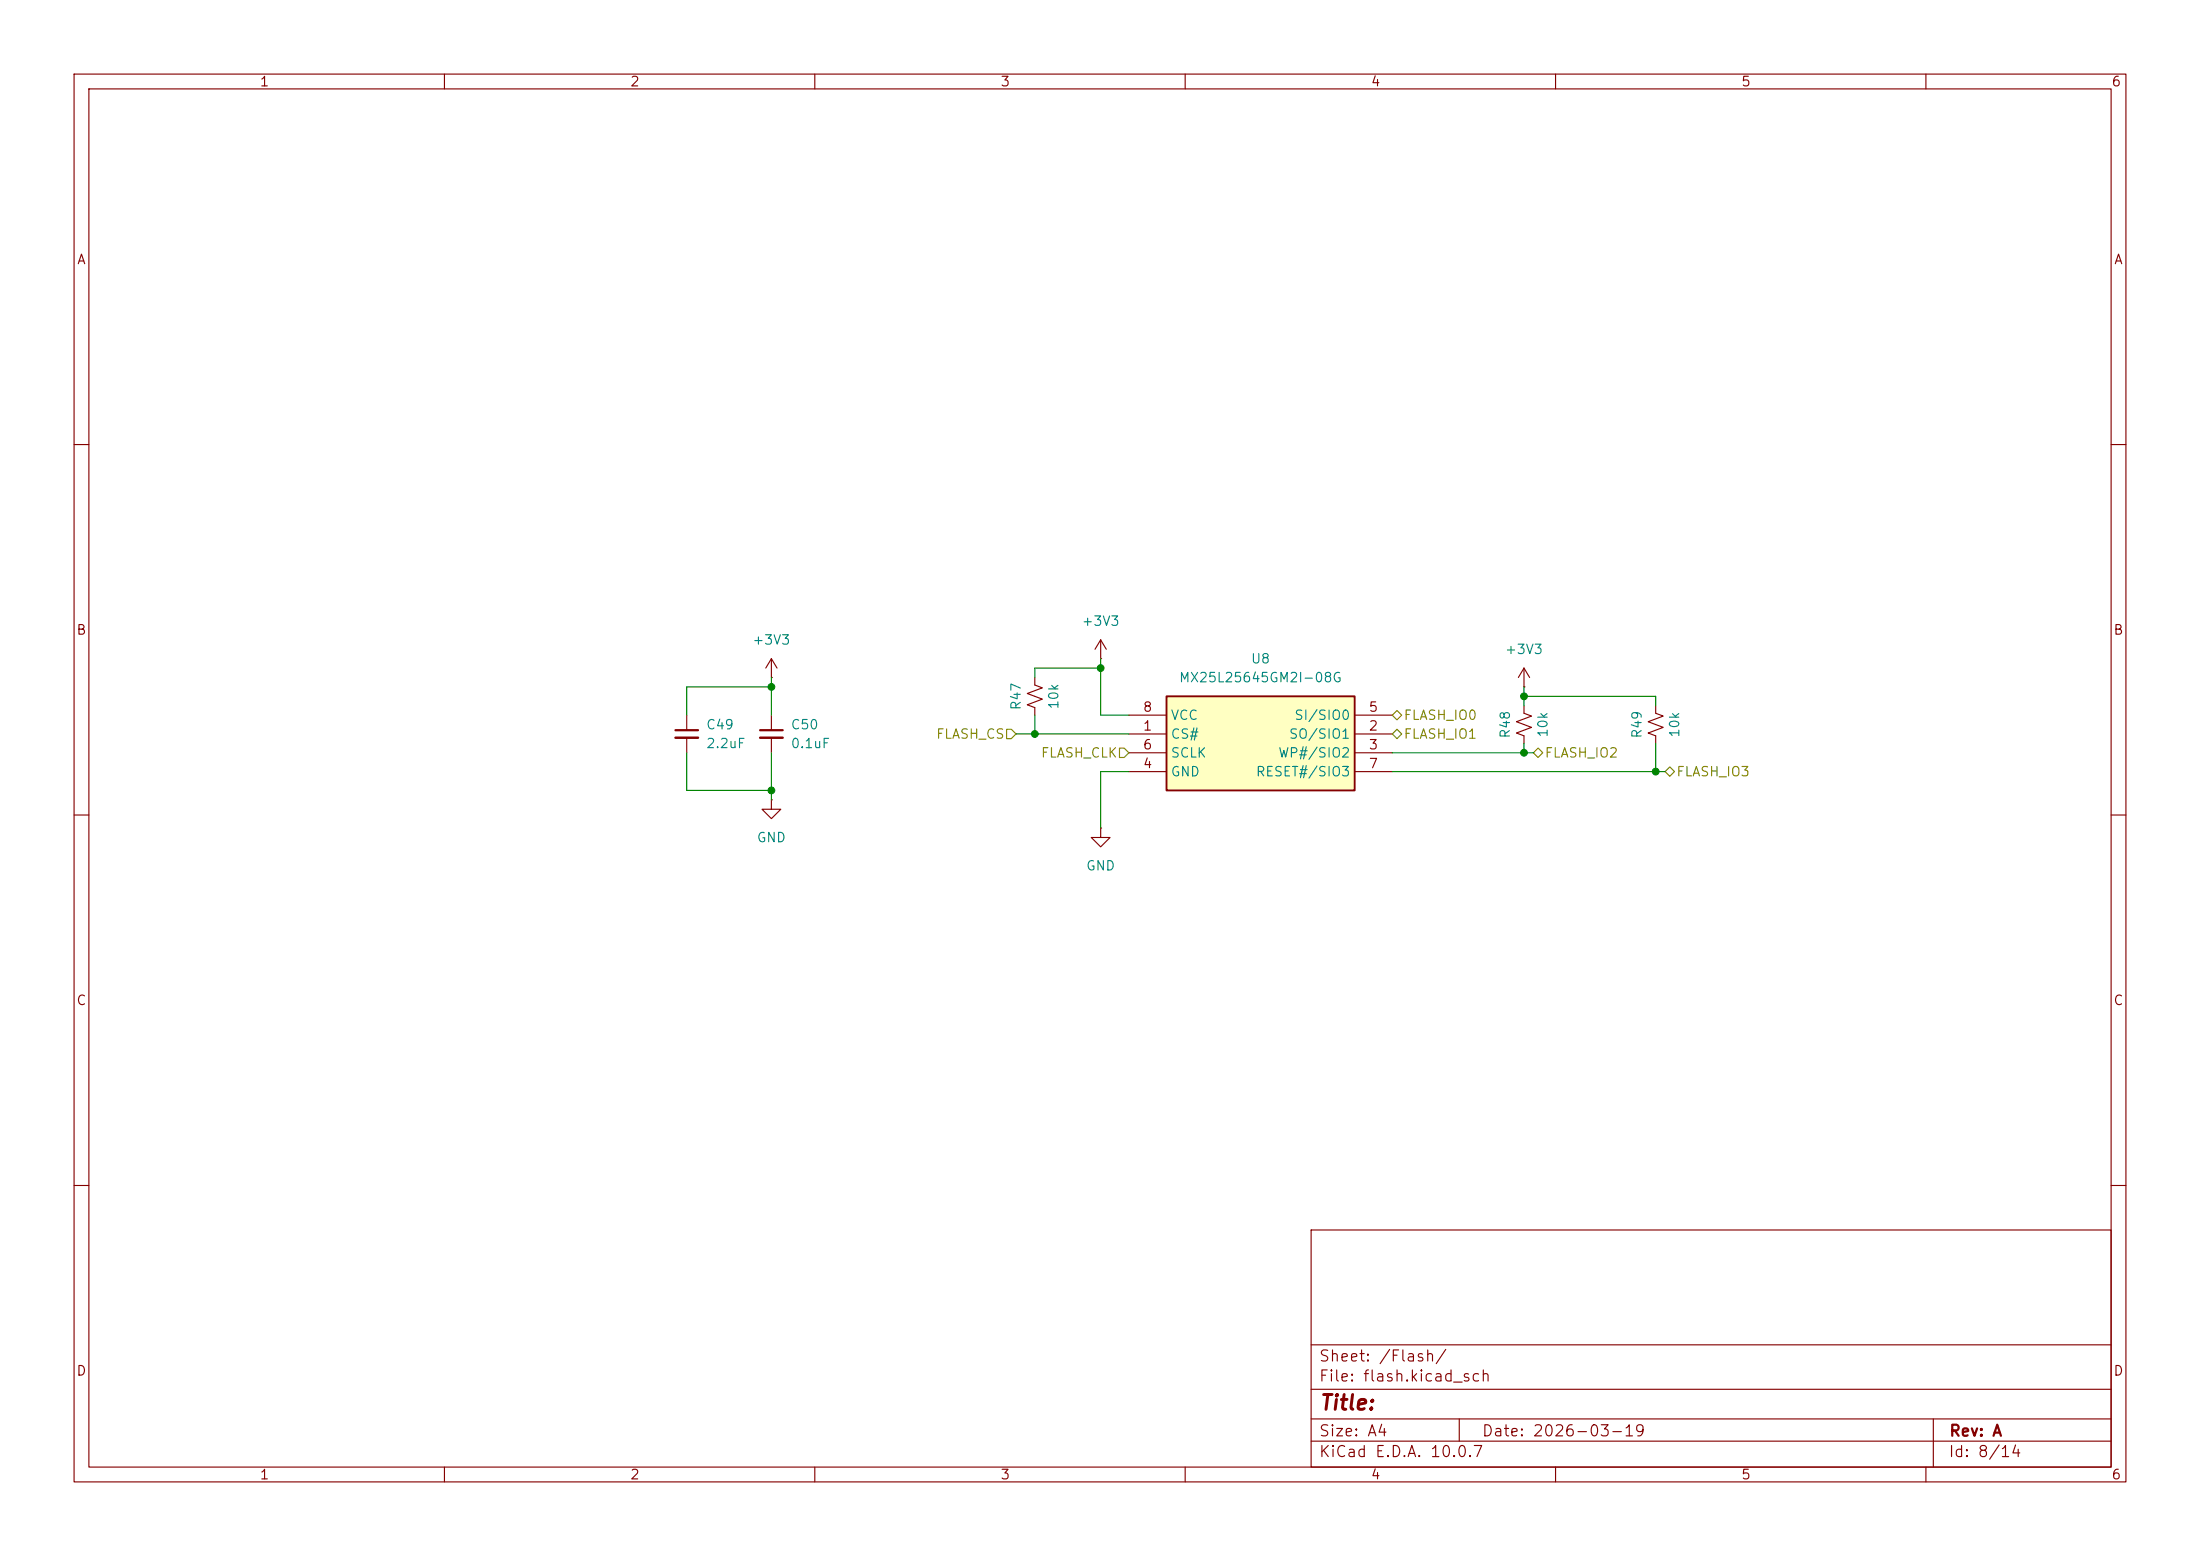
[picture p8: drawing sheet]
<svg xmlns="http://www.w3.org/2000/svg" width="297mm" height="210mm" viewBox="0 0 297 210" stroke-linecap="round" stroke-linejoin="round" font-family="sans-serif">
<g fill="none" stroke="#840000" stroke-width=".15">
<path d="M10 10h277v190h-277zM12 12h273v186h-273zM60 10v2M110 10v2M160 10v2M210 10v2M260 10v2M10 60h2M285 60h2M205.7 92.7h.1M205.7 95.3v1l1.1 .3-2.1 .8 2.1 .8-2.1 .7 1 .4v1M205.7 90.2l-.7 1.2"/>
<path d="M205.7 90.2l.8 1.2M205.7 90.2v2.5M10 110h2M104.1 108v1.2h1.3l-1.3 1.3-1.2-1.3h1.2M104.1 108h.1M285 110h2M10 160h2M177 166h108v32h-108zM285 160h2M60 198v2M110 198v2M160 198v2"/>
<path d="M177 194.5h108M177 191.5h108M177 187.5h108M177 181.5h108M197 191.5v3M210 198v2M260 198v2M261 191.5v6.5"/>
</g>
<path d="M157.5 94h25.4v12.7h-25.4z" fill="#ffffc2"/>
<path d="M157.5 94h25.4v12.7h-25.4z" fill="none" stroke="#840000" stroke-width=".25"/>
<g fill="none" stroke="#840000" stroke-width=".15">
<path d="M92.7 96.5v2.1M92.7 99.6v2M104.1 91.4h.1M104.1 88.9l-.7 1.3M104.1 88.9l.8 1.3M104.1 88.9v2.5M104.1 96.5v2.1M104.1 99.6v2M139.7 91.4v1.1l1 .3-2 .8 2 .8-2 .7 1 .4v1M148.6 88.9h.1M148.6 86.4l-.8 1.2M148.6 86.4l.8 1.2"/>
<path d="M148.6 86.4v2.5M152.4 99.1h5.1M152.4 96.5h5.1M182.9 99.1h5.1M182.9 96.5h5.1M223.5 95.3v1l1 .3-2 .8 2 .8-2 .7 1 .4v1M148.6 111.8v1.2h1.3l-1.3 1.3-1.3-1.3h1.3M148.6 111.8h.1M152.4 101.6h5.1M152.4 104.1h5.1M182.9 101.6h5.1M182.9 104.1h5.1"/>
</g>
<path d="M91.2 98.6h3M102.6 98.6h3.1" fill="none" stroke="#840000" stroke-width=".3"/>
<path d="M91.2 99.6h3M102.6 99.6h3.1" fill="none" stroke="#840000" stroke-width=".33"/>
<path d="M135.9 98.4h.6l.7 .7-.7 .6h-.6zM188 96.5l.6-.6 .6 .6-.6 .7zM188 99.1l.6-.7 .6 .7-.6 .6zM151.1 101h.7l.6 .6-.6 .6h-.7zM207 101.6l.6-.6 .7 .6-.7 .6zM224.8 104.1l.6-.6 .7 .6-.7 .7z" fill="none" stroke="#848400" stroke-width=".15"/>
<g fill="none" stroke="#008400" stroke-width=".15">
<path d="M104.1 91.4v5.1M104.1 92.7h-11.4v3.8M137.2 99.1h15.2M139.7 96.5v2.6M148.6 90.2h-8.9v1.2M148.6 88.9v7.6h3.8M205.7 92.7v2.6M205.7 94h17.8v1.3M92.7 101.6v5.1h11.4M104.1 101.6v6.4M152.4 104.1h-3.8v7.7M188 104.1h36.8"/>
<path d="M188 101.6h19M205.7 100.3v1.3M223.5 100.3v3.8"/>
</g>
<g fill="#008400" stroke="#008400" stroke-width=".14">
<circle cx="104.1" cy="106.7" r=".46"/>
<circle cx="104.1" cy="92.7" r=".46"/>
<circle cx="139.7" cy="99.1" r=".46"/>
<circle cx="205.7" cy="101.6" r=".46"/>
<circle cx="205.7" cy="94" r=".46"/>
<circle cx="148.6" cy="90.2" r=".46"/>
<circle cx="223.5" cy="104.1" r=".46"/>
</g>
<text font-size="2" fill="#840000" x="178" y="190.8">Title:</text>
<g font-size="1.5" fill="#840000">
<text x="178" y="184.1">Sheet: /Flash/</text>
<text x="178" y="186.8">File: flash.kicad_sch</text>
<text x="178" y="197">KiCad E.D.A. 10.0.7</text>
<text x="178" y="194.2">Size: A4</text>
<text x="200" y="194.2">Date: 2026-03-19</text>
<text x="263" y="197">Id: 8/14</text>
<text x="263" y="194.2">Rev: A</text>
</g>
<g font-size="1.3" fill="#840000">
<text x="35" y="12">1</text>
<text x="85" y="12">2</text>
<text x="135" y="12">3</text>
<text x="185" y="12">4</text>
<text x="235" y="12">5</text>
<text x="285" y="12">6</text>
<text x="10.3" y="36">A</text>
<text x="285.3" y="36">A</text>
<text x="10.2" y="86">B</text>
<text x="285.2" y="86">B</text>
<text x="154.2" y="98.9">1</text>
<text x="154.2" y="101.5">6</text>
<text x="154.2" y="96.4">8</text>
<text x="184.7" y="98.9">2</text>
<text x="184.7" y="101.5">3</text>
<text x="184.7" y="96.4">5</text>
<text x="154.2" y="104">4</text>
<text x="184.7" y="104">7</text>
<text x="10.2" y="136">C</text>
<text x="285.2" y="136">C</text>
<text x="10.2" y="186">D</text>
<text x="285.2" y="186">D</text>
<text x="35" y="200">1</text>
<text x="85" y="200">2</text>
<text x="135" y="200">3</text>
<text x="185" y="200">4</text>
<text x="235" y="200">5</text>
<text x="285" y="200">6</text>
</g>
<g font-size="1.3" fill="#008484">
<text x="101.5" y="87.3">+3V3</text>
<text x="145.9" y="84.8">+3V3</text>
<text x="168.8" y="89.9">U8</text>
<text x="203.1" y="88.6">+3V3</text>
<text x="138.1" y="96" transform="rotate(-90 138.1 96)">R47</text>
<text x="143.2" y="95.8" transform="rotate(-90 143.2 95.8)">10k</text>
<text x="159.1" y="92.4">MX25L25645GM2I-08G</text>
<text x="95.2" y="98.8">C49</text>
<text x="95.2" y="101.3">2.2uF</text>
<text x="106.7" y="98.8">C50</text>
<text x="106.7" y="101.3">0.1uF</text>
<text x="158" y="100">CS#</text>
<text x="158" y="97.5">VCC</text>
<text x="173.9" y="100">SO/SIO1</text>
<text x="174.6" y="97.5">SI/SIO0</text>
<text x="204.2" y="99.8" transform="rotate(-90 204.2 99.8)">R48</text>
<text x="209.2" y="99.6" transform="rotate(-90 209.2 99.6)">10k</text>
<text x="221.9" y="99.8" transform="rotate(-90 221.9 99.8)">R49</text>
<text x="227" y="99.6" transform="rotate(-90 227 99.6)">10k</text>
<text x="158" y="105.1">GND</text>
<text x="158" y="102.6">SCLK</text>
<text x="169.4" y="105.1">RESET#/SIO3</text>
<text x="172.5" y="102.6">WP#/SIO2</text>
<text x="102.1" y="114">GND</text>
<text x="146.5" y="117.8">GND</text>
</g>
<g font-size="1.3" fill="#848400">
<text x="126.3" y="100">FLASH_CS</text>
<text x="189.4" y="97.5">FLASH_IO0</text>
<text x="189.4" y="100">FLASH_IO1</text>
<text x="140.4" y="102.6">FLASH_CLK</text>
<text x="208.4" y="102.6">FLASH_IO2</text>
<text x="226.2" y="105.1">FLASH_IO3</text>
</g>
</svg>
